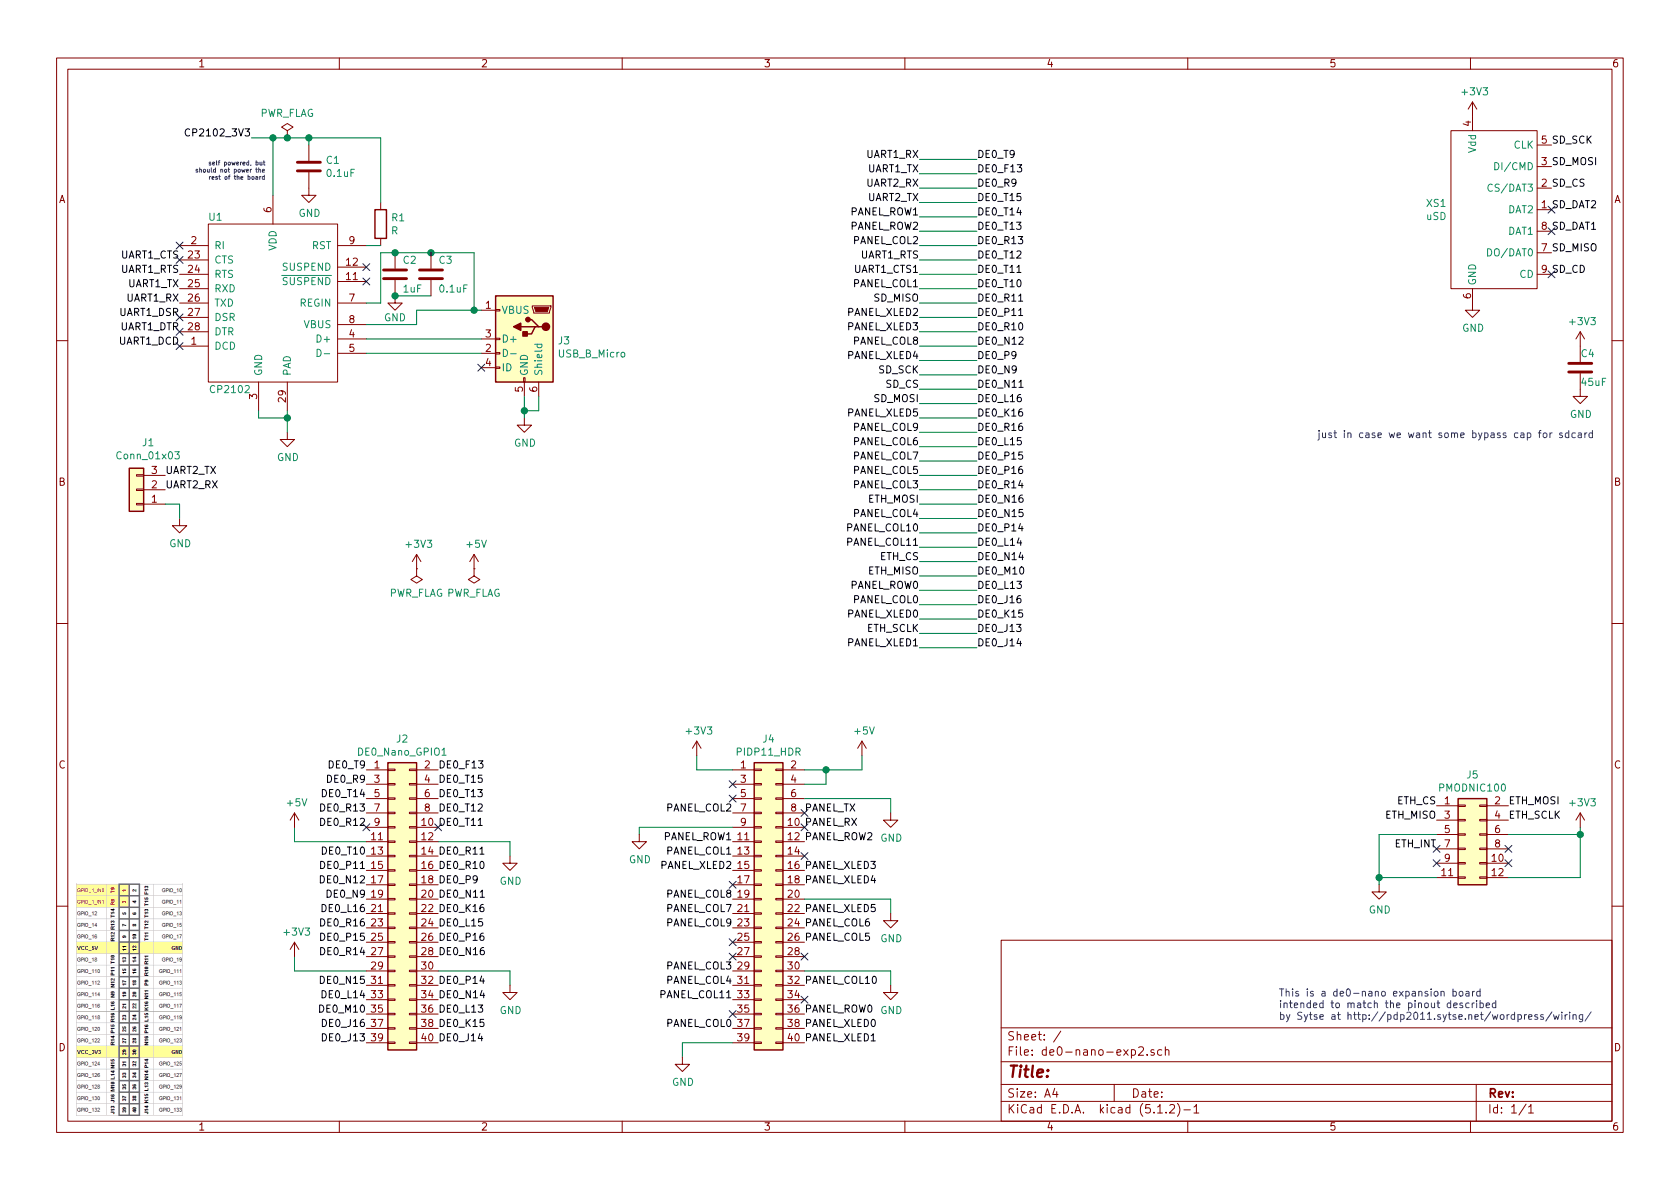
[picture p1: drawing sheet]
EESchema Schematic File Version 4
LIBS:de0-nano-exp2-cache
EELAYER 29 0
EELAYER END
$Descr A4 11693 8268
encoding utf-8
Sheet 1 1
Title ""
Date ""
Rev ""
Comp ""
Comment1 ""
Comment2 ""
Comment3 ""
Comment4 ""
$EndDescr
Text Notes 8900 7100 0    50   ~ 0
This is a de0-nano expansion board\nintended to match the pinout described\nby Sytse at http://pdp2011.sytse.net/wordpress/wiring/
Text Label 2550 5350 2    50   ~ 0
DE0_T9
Text Label 2550 5450 2    50   ~ 0
DE0_R9
Text Label 2550 5550 2    50   ~ 0
DE0_T14
Text Label 2550 5650 2    50   ~ 0
DE0_R13
Text Label 2550 5750 2    50   ~ 0
DE0_R12
Wire Wire Line
	2550 5850 2050 5850
Wire Wire Line
	2050 5850 2050 5750
$Comp
L power:+5V #PWR04
U 1 1
P 2050 5750
F 0 "#PWR04" H 2050 5600 50  0001 C CNN
F 1 "+5V" H 2065 5923 50  0000 C CNN
F 2 "" H 2050 5750 50  0001 C CNN
F 3 "" H 2050 5750 50  0001 C CNN
	1    2050 5750
	1    0    0    -1  
$EndComp
Text Label 2550 5950 2    50   ~ 0
DE0_T10
Text Label 2550 6050 2    50   ~ 0
DE0_P11
Text Label 2550 6150 2    50   ~ 0
DE0_N12
Text Label 2550 6250 2    50   ~ 0
DE0_N9
Text Label 2550 6350 2    50   ~ 0
DE0_L16
Text Label 2550 6450 2    50   ~ 0
DE0_R16
Text Label 2550 6550 2    50   ~ 0
DE0_P15
Text Label 2550 6650 2    50   ~ 0
DE0_R14
Wire Wire Line
	2550 6750 2050 6750
Wire Wire Line
	2050 6750 2050 6650
$Comp
L power:+3V3 #PWR05
U 1 1
P 2050 6650
F 0 "#PWR05" H 2050 6500 50  0001 C CNN
F 1 "+3V3" H 2065 6823 50  0000 C CNN
F 2 "" H 2050 6650 50  0001 C CNN
F 3 "" H 2050 6650 50  0001 C CNN
	1    2050 6650
	1    0    0    -1  
$EndComp
Text Label 2550 6850 2    50   ~ 0
DE0_N15
Text Label 2550 6950 2    50   ~ 0
DE0_L14
Text Label 2550 7050 2    50   ~ 0
DE0_M10
Text Label 2550 7150 2    50   ~ 0
DE0_J16
Text Label 2550 7250 2    50   ~ 0
DE0_J13
Text Label 3050 5350 0    50   ~ 0
DE0_F13
Text Label 3050 5450 0    50   ~ 0
DE0_T15
Text Label 3050 5550 0    50   ~ 0
DE0_T13
Text Label 3050 5650 0    50   ~ 0
DE0_T12
Text Label 3050 5750 0    50   ~ 0
DE0_T11
Wire Wire Line
	3050 5850 3550 5850
Wire Wire Line
	3550 5850 3550 5950
$Comp
L power:GND #PWR08
U 1 1
P 3550 5950
F 0 "#PWR08" H 3550 5700 50  0001 C CNN
F 1 "GND" H 3555 5777 50  0000 C CNN
F 2 "" H 3550 5950 50  0001 C CNN
F 3 "" H 3550 5950 50  0001 C CNN
	1    3550 5950
	1    0    0    -1  
$EndComp
Text Label 3050 5950 0    50   ~ 0
DE0_R11
Text Label 3050 6050 0    50   ~ 0
DE0_R10
Text Label 3050 6150 0    50   ~ 0
DE0_P9
Text Label 3050 6250 0    50   ~ 0
DE0_N11
Text Label 3050 6350 0    50   ~ 0
DE0_K16
Text Label 3050 6450 0    50   ~ 0
DE0_L15
Text Label 3050 6550 0    50   ~ 0
DE0_P16
Text Label 3050 6650 0    50   ~ 0
DE0_N16
Wire Wire Line
	3050 6750 3550 6750
Wire Wire Line
	3550 6750 3550 6850
$Comp
L power:GND #PWR09
U 1 1
P 3550 6850
F 0 "#PWR09" H 3550 6600 50  0001 C CNN
F 1 "GND" H 3555 6677 50  0000 C CNN
F 2 "" H 3550 6850 50  0001 C CNN
F 3 "" H 3550 6850 50  0001 C CNN
	1    3550 6850
	1    0    0    -1  
$EndComp
Text Label 3050 6850 0    50   ~ 0
DE0_P14
Text Label 3050 6950 0    50   ~ 0
DE0_N14
Text Label 3050 7050 0    50   ~ 0
DE0_L13
Text Label 3050 7150 0    50   ~ 0
DE0_K15
Text Label 3050 7250 0    50   ~ 0
DE0_J14
$Comp
L de0-nano-exp2-rescue:Conn_02x20_Odd_Even-conn J4
U 1 1
P 5300 6250
F 0 "J4" H 5350 7367 50  0000 C CNN
F 1 "PIDP11_HDR" H 5350 7276 50  0000 C CNN
F 2 "Pin_Headers:Pin_Header_Straight_2x20_Pitch2.54mm" H 5300 6250 50  0001 C CNN
F 3 "~" H 5300 6250 50  0001 C CNN
	1    5300 6250
	1    0    0    -1  
$EndComp
Wire Wire Line
	5100 5350 4850 5350
Wire Wire Line
	4850 5350 4850 5250
$Comp
L power:+3V3 #PWR013
U 1 1
P 4850 5250
F 0 "#PWR013" H 4850 5100 50  0001 C CNN
F 1 "+3V3" H 4865 5423 50  0000 C CNN
F 2 "" H 4850 5250 50  0001 C CNN
F 3 "" H 4850 5250 50  0001 C CNN
	1    4850 5250
	1    0    0    -1  
$EndComp
NoConn ~ 5100 5450
NoConn ~ 5100 5550
Text Label 5100 5650 2    50   ~ 0
PANEL_COL2
Wire Wire Line
	5100 5750 4450 5750
Wire Wire Line
	4450 5750 4450 5800
$Comp
L power:GND #PWR011
U 1 1
P 4450 5800
F 0 "#PWR011" H 4450 5550 50  0001 C CNN
F 1 "GND" H 4455 5627 50  0000 C CNN
F 2 "" H 4450 5800 50  0001 C CNN
F 3 "" H 4450 5800 50  0001 C CNN
	1    4450 5800
	1    0    0    -1  
$EndComp
Text Label 5100 5850 2    50   ~ 0
PANEL_ROW1
Text Label 5100 5950 2    50   ~ 0
PANEL_COL1
Text Label 5100 6050 2    50   ~ 0
PANEL_XLED2
NoConn ~ 5100 6150
Text Label 5100 6250 2    50   ~ 0
PANEL_COL8
Text Label 5100 6350 2    50   ~ 0
PANEL_COL7
Text Label 5100 6450 2    50   ~ 0
PANEL_COL9
NoConn ~ 5100 6550
NoConn ~ 5100 6650
Text Label 5100 6750 2    50   ~ 0
PANEL_COL3
Text Label 5100 6850 2    50   ~ 0
PANEL_COL4
Text Label 5100 6950 2    50   ~ 0
PANEL_COL11
NoConn ~ 5100 7050
Text Label 5100 7150 2    50   ~ 0
PANEL_COL0
Wire Wire Line
	5100 7250 4750 7250
Wire Wire Line
	4750 7250 4750 7350
$Comp
L power:GND #PWR012
U 1 1
P 4750 7350
F 0 "#PWR012" H 4750 7100 50  0001 C CNN
F 1 "GND" H 4755 7177 50  0000 C CNN
F 2 "" H 4750 7350 50  0001 C CNN
F 3 "" H 4750 7350 50  0001 C CNN
	1    4750 7350
	1    0    0    -1  
$EndComp
Wire Wire Line
	5600 5350 5750 5350
Wire Wire Line
	6000 5350 6000 5250
$Comp
L power:+5V #PWR014
U 1 1
P 6000 5250
F 0 "#PWR014" H 6000 5100 50  0001 C CNN
F 1 "+5V" H 6015 5423 50  0000 C CNN
F 2 "" H 6000 5250 50  0001 C CNN
F 3 "" H 6000 5250 50  0001 C CNN
	1    6000 5250
	1    0    0    -1  
$EndComp
Wire Wire Line
	5600 5450 5750 5450
Wire Wire Line
	5750 5450 5750 5350
Connection ~ 5750 5350
Wire Wire Line
	5750 5350 6000 5350
Wire Wire Line
	5600 5550 6200 5550
Wire Wire Line
	6200 5550 6200 5650
$Comp
L power:GND #PWR015
U 1 1
P 6200 5650
F 0 "#PWR015" H 6200 5400 50  0001 C CNN
F 1 "GND" H 6205 5477 50  0000 C CNN
F 2 "" H 6200 5650 50  0001 C CNN
F 3 "" H 6200 5650 50  0001 C CNN
	1    6200 5650
	1    0    0    -1  
$EndComp
Text Label 5600 5650 0    50   ~ 0
PANEL_TX
Text Label 5600 5750 0    50   ~ 0
PANEL_RX
Text Label 5600 5850 0    50   ~ 0
PANEL_ROW2
NoConn ~ 5600 5950
Text Label 5600 6050 0    50   ~ 0
PANEL_XLED3
Text Label 5600 6150 0    50   ~ 0
PANEL_XLED4
Wire Wire Line
	5600 6250 6200 6250
Wire Wire Line
	6200 6250 6200 6350
$Comp
L power:GND #PWR016
U 1 1
P 6200 6350
F 0 "#PWR016" H 6200 6100 50  0001 C CNN
F 1 "GND" H 6205 6177 50  0000 C CNN
F 2 "" H 6200 6350 50  0001 C CNN
F 3 "" H 6200 6350 50  0001 C CNN
	1    6200 6350
	1    0    0    -1  
$EndComp
Text Label 5600 6350 0    50   ~ 0
PANEL_XLED5
Text Label 5600 6450 0    50   ~ 0
PANEL_COL6
Text Label 5600 6550 0    50   ~ 0
PANEL_COL5
NoConn ~ 5600 6650
Wire Wire Line
	5600 6750 6200 6750
Wire Wire Line
	6200 6750 6200 6850
$Comp
L power:GND #PWR017
U 1 1
P 6200 6850
F 0 "#PWR017" H 6200 6600 50  0001 C CNN
F 1 "GND" H 6205 6677 50  0000 C CNN
F 2 "" H 6200 6850 50  0001 C CNN
F 3 "" H 6200 6850 50  0001 C CNN
	1    6200 6850
	1    0    0    -1  
$EndComp
Text Label 5600 6850 0    50   ~ 0
PANEL_COL10
NoConn ~ 5600 6950
Text Label 5600 7050 0    50   ~ 0
PANEL_ROW0
Text Label 5600 7150 0    50   ~ 0
PANEL_XLED0
Text Label 5600 7250 0    50   ~ 0
PANEL_XLED1
$Comp
L de0-nano-exp2-rescue:Conn_02x20_Odd_Even-conn J2
U 1 1
P 2750 6250
F 0 "J2" H 2800 7367 50  0000 C CNN
F 1 "DE0_Nano_GPIO1" H 2800 7276 50  0000 C CNN
F 2 "Connectors_IDC:IDC-Header_2x20_Pitch2.54mm_Straight" H 2750 6250 50  0001 C CNN
F 3 "~" H 2750 6250 50  0001 C CNN
	1    2750 6250
	1    0    0    -1  
$EndComp
$Comp
L CP2102:CP2102 U1
U 1 1
P 1900 2100
F 0 "U1" H 1500 2700 50  0000 C CNN
F 1 "CP2102" H 1600 1500 50  0000 C CNN
F 2 "qfn-28-longpads:QFN-28-1EP_5x5mm_Pitch0.5mm" H 1900 2100 50  0001 C CNN
F 3 "" H 1900 2100 50  0001 C CNN
	1    1900 2100
	1    0    0    -1  
$EndComp
NoConn ~ 1250 1700
Text Label 1250 1800 2    50   ~ 0
UART1_CTS
Text Label 1250 1900 2    50   ~ 0
UART1_RTS
Text Label 1250 2000 2    50   ~ 0
UART1_TX
Text Label 1250 2100 2    50   ~ 0
UART1_RX
Text Label 1250 2200 2    50   ~ 0
UART1_DSR
Text Label 1250 2300 2    50   ~ 0
UART1_DTR
Text Label 1250 2400 2    50   ~ 0
UART1_DCD
NoConn ~ 2550 1850
NoConn ~ 2550 1950
$Comp
L power:GND #PWR03
U 1 1
P 2000 3000
F 0 "#PWR03" H 2000 2750 50  0001 C CNN
F 1 "GND" H 2005 2827 50  0000 C CNN
F 2 "" H 2000 3000 50  0001 C CNN
F 3 "" H 2000 3000 50  0001 C CNN
	1    2000 3000
	1    0    0    -1  
$EndComp
Wire Wire Line
	2000 2900 2000 3000
Wire Wire Line
	2000 2850 2000 2900
Connection ~ 2000 2900
Wire Wire Line
	1800 2850 1800 2900
Wire Wire Line
	1800 2900 2000 2900
Wire Wire Line
	1900 1350 1900 950 
$Comp
L de0-nano-exp2-rescue:C-device C1
U 1 1
P 2150 1150
F 0 "C1" H 2265 1196 50  0000 L CNN
F 1 "0.1uF" H 2265 1105 50  0000 L CNN
F 2 "Capacitors_SMD:C_0805_HandSoldering" H 2188 1000 50  0001 C CNN
F 3 "~" H 2150 1150 50  0001 C CNN
	1    2150 1150
	1    0    0    -1  
$EndComp
Wire Wire Line
	1900 950  2000 950 
Wire Wire Line
	2150 950  2150 1000
$Comp
L power:GND #PWR06
U 1 1
P 2150 1300
F 0 "#PWR06" H 2150 1050 50  0001 C CNN
F 1 "GND" H 2155 1127 50  0000 C CNN
F 2 "" H 2150 1300 50  0001 C CNN
F 3 "" H 2150 1300 50  0001 C CNN
	1    2150 1300
	1    0    0    -1  
$EndComp
$Comp
L Connector:USB_B_Micro J3
U 1 1
P 3650 2350
F 0 "J3" H 3420 2339 50  0000 R CNN
F 1 "USB_B_Micro" H 3420 2248 50  0000 R CNN
F 2 "Connectors:USB_Mini-B" H 3800 2300 50  0001 C CNN
F 3 "~" H 3800 2300 50  0001 C CNN
	1    3650 2350
	-1   0    0    -1  
$EndComp
Wire Wire Line
	3350 2450 2550 2450
Wire Wire Line
	2550 2350 3350 2350
Wire Wire Line
	3350 2150 3300 2150
Wire Wire Line
	2900 2150 2900 2250
Wire Wire Line
	2900 2250 2550 2250
Wire Wire Line
	2550 2100 2650 2100
Wire Wire Line
	2650 2100 2650 1750
Wire Wire Line
	2650 1750 2750 1750
$Comp
L de0-nano-exp2-rescue:C-device C2
U 1 1
P 2750 1900
F 0 "C2" H 2800 2000 50  0000 L CNN
F 1 "1uF" H 2800 1800 50  0000 L CNN
F 2 "Capacitors_SMD:C_0805_HandSoldering" H 2788 1750 50  0001 C CNN
F 3 "~" H 2750 1900 50  0001 C CNN
	1    2750 1900
	1    0    0    -1  
$EndComp
Wire Wire Line
	2750 1750 3000 1750
Connection ~ 2750 1750
$Comp
L power:GND #PWR07
U 1 1
P 2750 2050
F 0 "#PWR07" H 2750 1800 50  0001 C CNN
F 1 "GND" H 2750 1900 50  0000 C CNN
F 2 "" H 2750 2050 50  0001 C CNN
F 3 "" H 2750 2050 50  0001 C CNN
	1    2750 2050
	1    0    0    -1  
$EndComp
Wire Wire Line
	3000 2050 2750 2050
Connection ~ 2750 2050
Wire Wire Line
	3000 1750 3300 1750
Wire Wire Line
	3300 1750 3300 2150
Connection ~ 3000 1750
Connection ~ 3300 2150
Wire Wire Line
	3300 2150 2900 2150
$Comp
L de0-nano-exp2-rescue:C-device C3
U 1 1
P 3000 1900
F 0 "C3" H 3050 2000 50  0000 L CNN
F 1 "0.1uF" H 3050 1800 50  0000 L CNN
F 2 "Capacitors_SMD:C_0805_HandSoldering" H 3038 1750 50  0001 C CNN
F 3 "~" H 3000 1900 50  0001 C CNN
	1    3000 1900
	1    0    0    -1  
$EndComp
Wire Wire Line
	3650 2750 3650 2850
$Comp
L power:GND #PWR010
U 1 1
P 3650 2900
F 0 "#PWR010" H 3650 2650 50  0001 C CNN
F 1 "GND" H 3655 2727 50  0000 C CNN
F 2 "" H 3650 2900 50  0001 C CNN
F 3 "" H 3650 2900 50  0001 C CNN
	1    3650 2900
	1    0    0    -1  
$EndComp
Wire Wire Line
	3650 2850 3750 2850
Wire Wire Line
	3750 2850 3750 2750
Connection ~ 3650 2850
Wire Wire Line
	3650 2850 3650 2900
$Comp
L de0-nano-exp2-rescue:Conn_01x03-conn J1
U 1 1
P 950 3400
F 0 "J1" H 868 3075 50  0000 C CNN
F 1 "Conn_01x03" H 868 3166 50  0000 C CNN
F 2 "Pin_Headers:Pin_Header_Straight_1x03_Pitch2.54mm" H 950 3400 50  0001 C CNN
F 3 "~" H 950 3400 50  0001 C CNN
	1    950  3400
	-1   0    0    1   
$EndComp
Text Label 1150 3400 0    50   ~ 0
UART2_RX
Text Label 1150 3300 0    50   ~ 0
UART2_TX
$Comp
L power:GND #PWR01
U 1 1
P 1250 3600
F 0 "#PWR01" H 1250 3350 50  0001 C CNN
F 1 "GND" H 1255 3427 50  0000 C CNN
F 2 "" H 1250 3600 50  0001 C CNN
F 3 "" H 1250 3600 50  0001 C CNN
	1    1250 3600
	1    0    0    -1  
$EndComp
Wire Wire Line
	1150 3500 1250 3500
Wire Wire Line
	1250 3500 1250 3600
$Comp
L uSD_push-push_ebay:SD_ebay-uSD-push_push_SMD XS1
U 1 1
P 10400 1450
F 0 "XS1" H 10073 1496 50  0000 R CNN
F 1 "uSD" H 10073 1405 50  0000 R CNN
F 2 "microsd:Conn_uSDcard" H 10400 1450 10  0001 C CNN
F 3 "" H 10400 1450 10  0001 C CNN
F 4 "_" H 10400 1450 10  0001 C CNN "Manf#"
F 5 "ebay" H 10400 1450 10  0001 C CNN "Manf"
	1    10400 1450
	1    0    0    -1  
$EndComp
Text Label 10800 1000 0    50   ~ 0
SD_SCK
Text Label 10800 1150 0    50   ~ 0
SD_MOSI
Text Label 10800 1300 0    50   ~ 0
SD_CS
Text Label 10800 1450 0    50   ~ 0
SD_DAT2
Text Label 10800 1600 0    50   ~ 0
SD_DAT1
Text Label 10800 1750 0    50   ~ 0
SD_MISO
Text Label 10800 1900 0    50   ~ 0
SD_CD
$Comp
L power:GND #PWR020
U 1 1
P 10250 2100
F 0 "#PWR020" H 10250 1850 50  0001 C CNN
F 1 "GND" H 10255 1927 50  0000 C CNN
F 2 "" H 10250 2100 50  0001 C CNN
F 3 "" H 10250 2100 50  0001 C CNN
	1    10250 2100
	1    0    0    -1  
$EndComp
$Comp
L power:+3V3 #PWR019
U 1 1
P 10250 800
F 0 "#PWR019" H 10250 650 50  0001 C CNN
F 1 "+3V3" H 10265 973 50  0000 C CNN
F 2 "" H 10250 800 50  0001 C CNN
F 3 "" H 10250 800 50  0001 C CNN
	1    10250 800 
	1    0    0    -1  
$EndComp
$Comp
L de0-nano-exp2-rescue:C-device C4
U 1 1
P 11000 2550
F 0 "C4" H 11000 2650 50  0000 L CNN
F 1 "45uF" H 11000 2450 50  0000 L CNN
F 2 "Capacitors_SMD:C_0805_HandSoldering" H 11038 2400 50  0001 C CNN
F 3 "~" H 11000 2550 50  0001 C CNN
	1    11000 2550
	1    0    0    -1  
$EndComp
Text Notes 11100 3050 2    50   ~ 0
just in case we want some bypass cap for sdcard
$Comp
L power:+3V3 #PWR021
U 1 1
P 11000 2400
F 0 "#PWR021" H 11000 2250 50  0001 C CNN
F 1 "+3V3" H 11015 2573 50  0000 C CNN
F 2 "" H 11000 2400 50  0001 C CNN
F 3 "" H 11000 2400 50  0001 C CNN
	1    11000 2400
	1    0    0    -1  
$EndComp
$Comp
L power:GND #PWR022
U 1 1
P 11000 2700
F 0 "#PWR022" H 11000 2450 50  0001 C CNN
F 1 "GND" H 11005 2527 50  0000 C CNN
F 2 "" H 11000 2700 50  0001 C CNN
F 3 "" H 11000 2700 50  0001 C CNN
	1    11000 2700
	1    0    0    -1  
$EndComp
$Comp
L de0-nano-exp2-rescue:Conn_02x06_Odd_Even-conn J5
U 1 1
P 10200 5800
F 0 "J5" H 10250 6217 50  0000 C CNN
F 1 "PMODNIC100" H 10250 6126 50  0000 C CNN
F 2 "Pin_Headers:Pin_Header_Angled_2x06_Pitch2.54mm" H 10200 5800 50  0001 C CNN
F 3 "~" H 10200 5800 50  0001 C CNN
	1    10200 5800
	1    0    0    -1  
$EndComp
Text Label 10000 5600 2    50   ~ 0
ETH_CS
Text Label 10500 5600 0    50   ~ 0
ETH_MOSI
Text Label 10000 5700 2    50   ~ 0
ETH_MISO
Text Label 10500 5700 0    50   ~ 0
ETH_SCLK
Wire Wire Line
	10000 5800 9600 5800
Wire Wire Line
	9600 5800 9600 6100
$Comp
L power:GND #PWR018
U 1 1
P 9600 6150
F 0 "#PWR018" H 9600 5900 50  0001 C CNN
F 1 "GND" H 9605 5977 50  0000 C CNN
F 2 "" H 9600 6150 50  0001 C CNN
F 3 "" H 9600 6150 50  0001 C CNN
	1    9600 6150
	1    0    0    -1  
$EndComp
Wire Wire Line
	10500 5800 11000 5800
Wire Wire Line
	11000 5800 11000 5750
$Comp
L power:+3V3 #PWR023
U 1 1
P 11000 5750
F 0 "#PWR023" H 11000 5600 50  0001 C CNN
F 1 "+3V3" H 11015 5923 50  0000 C CNN
F 2 "" H 11000 5750 50  0001 C CNN
F 3 "" H 11000 5750 50  0001 C CNN
	1    11000 5750
	1    0    0    -1  
$EndComp
Text Label 10000 5900 2    50   ~ 0
ETH_INT
NoConn ~ 10500 5900
NoConn ~ 10000 6000
NoConn ~ 10500 6000
Wire Wire Line
	10000 6100 9600 6100
Connection ~ 9600 6100
Wire Wire Line
	9600 6100 9600 6150
Wire Wire Line
	10500 6100 11000 6100
Wire Wire Line
	11000 6100 11000 5800
Connection ~ 11000 5800
Text Label 6400 1100 2    50   ~ 0
UART1_RX
Wire Wire Line
	6400 1100 6800 1100
Text Label 6800 1100 0    50   ~ 0
DE0_T9
Text Label 6400 1200 2    50   ~ 0
UART1_TX
Wire Wire Line
	6400 1200 6800 1200
Text Label 6800 1200 0    50   ~ 0
DE0_F13
Text Label 6400 1300 2    50   ~ 0
UART2_RX
Wire Wire Line
	6400 1300 6800 1300
Text Label 6800 1300 0    50   ~ 0
DE0_R9
Text Label 6400 1400 2    50   ~ 0
UART2_TX
Wire Wire Line
	6400 1400 6800 1400
Text Label 6800 1400 0    50   ~ 0
DE0_T15
Text Label 6400 1500 2    50   ~ 0
PANEL_ROW1
Wire Wire Line
	6400 1500 6800 1500
Text Label 6800 1500 0    50   ~ 0
DE0_T14
Text Label 6400 1600 2    50   ~ 0
PANEL_ROW2
Wire Wire Line
	6400 1600 6800 1600
Text Label 6800 1600 0    50   ~ 0
DE0_T13
Text Label 6400 1700 2    50   ~ 0
PANEL_COL2
Wire Wire Line
	6400 1700 6800 1700
Text Label 6800 1700 0    50   ~ 0
DE0_R13
Text Label 6400 1800 2    50   ~ 0
UART1_RTS
Wire Wire Line
	6400 1800 6800 1800
Text Label 6800 1800 0    50   ~ 0
DE0_T12
Text Label 6400 1900 2    50   ~ 0
UART1_CTS1
Wire Wire Line
	6400 1900 6800 1900
Text Label 6800 1900 0    50   ~ 0
DE0_T11
Text Label 6400 2000 2    50   ~ 0
PANEL_COL1
Wire Wire Line
	6400 2000 6800 2000
Text Label 6800 2000 0    50   ~ 0
DE0_T10
Text Label 6400 2100 2    50   ~ 0
SD_MISO
Wire Wire Line
	6400 2100 6800 2100
Text Label 6800 2100 0    50   ~ 0
DE0_R11
Text Label 6400 2200 2    50   ~ 0
PANEL_XLED2
Wire Wire Line
	6400 2200 6800 2200
Text Label 6800 2200 0    50   ~ 0
DE0_P11
Text Label 6400 2300 2    50   ~ 0
PANEL_XLED3
Wire Wire Line
	6400 2300 6800 2300
Text Label 6800 2300 0    50   ~ 0
DE0_R10
Text Label 6400 2400 2    50   ~ 0
PANEL_COL8
Wire Wire Line
	6400 2400 6800 2400
Text Label 6800 2400 0    50   ~ 0
DE0_N12
Text Label 6400 2500 2    50   ~ 0
PANEL_XLED4
Wire Wire Line
	6400 2500 6800 2500
Text Label 6800 2500 0    50   ~ 0
DE0_P9
Text Label 6400 2600 2    50   ~ 0
SD_SCK
Wire Wire Line
	6400 2600 6800 2600
Text Label 6800 2600 0    50   ~ 0
DE0_N9
Text Label 6400 2700 2    50   ~ 0
SD_CS
Wire Wire Line
	6400 2700 6800 2700
Text Label 6800 2700 0    50   ~ 0
DE0_N11
Text Label 6400 2800 2    50   ~ 0
SD_MOSI
Wire Wire Line
	6400 2800 6800 2800
Text Label 6800 2800 0    50   ~ 0
DE0_L16
Text Label 6400 2900 2    50   ~ 0
PANEL_XLED5
Wire Wire Line
	6400 2900 6800 2900
Text Label 6800 2900 0    50   ~ 0
DE0_K16
Text Label 6400 3000 2    50   ~ 0
PANEL_COL9
Wire Wire Line
	6400 3000 6800 3000
Text Label 6800 3000 0    50   ~ 0
DE0_R16
Text Label 6400 3100 2    50   ~ 0
PANEL_COL6
Wire Wire Line
	6400 3100 6800 3100
Text Label 6800 3100 0    50   ~ 0
DE0_L15
Text Label 6400 3200 2    50   ~ 0
PANEL_COL7
Wire Wire Line
	6400 3200 6800 3200
Text Label 6800 3200 0    50   ~ 0
DE0_P15
Text Label 6400 3300 2    50   ~ 0
PANEL_COL5
Wire Wire Line
	6400 3300 6800 3300
Text Label 6800 3300 0    50   ~ 0
DE0_P16
Text Label 6400 3400 2    50   ~ 0
PANEL_COL3
Wire Wire Line
	6400 3400 6800 3400
Text Label 6800 3400 0    50   ~ 0
DE0_R14
Text Label 6400 3500 2    50   ~ 0
ETH_MOSI
Wire Wire Line
	6400 3500 6800 3500
Text Label 6800 3500 0    50   ~ 0
DE0_N16
Text Label 6400 3600 2    50   ~ 0
PANEL_COL4
Wire Wire Line
	6400 3600 6800 3600
Text Label 6800 3600 0    50   ~ 0
DE0_N15
Text Label 6400 3700 2    50   ~ 0
PANEL_COL10
Wire Wire Line
	6400 3700 6800 3700
Text Label 6800 3700 0    50   ~ 0
DE0_P14
Text Label 6400 3800 2    50   ~ 0
PANEL_COL11
Wire Wire Line
	6400 3800 6800 3800
Text Label 6800 3800 0    50   ~ 0
DE0_L14
Text Label 6400 3900 2    50   ~ 0
ETH_CS
Wire Wire Line
	6400 3900 6800 3900
Text Label 6800 3900 0    50   ~ 0
DE0_N14
Text Label 6400 4000 2    50   ~ 0
ETH_MISO
Wire Wire Line
	6400 4000 6800 4000
Text Label 6800 4000 0    50   ~ 0
DE0_M10
Text Label 6400 4100 2    50   ~ 0
PANEL_ROW0
Wire Wire Line
	6400 4100 6800 4100
Text Label 6800 4100 0    50   ~ 0
DE0_L13
Text Label 6400 4200 2    50   ~ 0
PANEL_COL0
Wire Wire Line
	6400 4200 6800 4200
Text Label 6800 4200 0    50   ~ 0
DE0_J16
Text Label 6400 4300 2    50   ~ 0
PANEL_XLED0
Wire Wire Line
	6400 4300 6800 4300
Text Label 6800 4300 0    50   ~ 0
DE0_K15
Text Label 6400 4400 2    50   ~ 0
ETH_SCLK
Wire Wire Line
	6400 4400 6800 4400
Text Label 6800 4400 0    50   ~ 0
DE0_J13
Text Label 6400 4500 2    50   ~ 0
PANEL_XLED1
Wire Wire Line
	6400 4500 6800 4500
Text Label 6800 4500 0    50   ~ 0
DE0_J14
$Comp
L power:PWR_FLAG #FLG0101
U 1 1
P 2900 3950
F 0 "#FLG0101" H 2900 4025 50  0001 C CNN
F 1 "PWR_FLAG" H 2900 4123 50  0000 C CNN
F 2 "" H 2900 3950 50  0001 C CNN
F 3 "~" H 2900 3950 50  0001 C CNN
	1    2900 3950
	-1   0    0    1   
$EndComp
$Comp
L power:+3V3 #PWR0101
U 1 1
P 2900 3950
F 0 "#PWR0101" H 2900 3800 50  0001 C CNN
F 1 "+3V3" H 2915 4123 50  0000 C CNN
F 2 "" H 2900 3950 50  0001 C CNN
F 3 "" H 2900 3950 50  0001 C CNN
	1    2900 3950
	1    0    0    -1  
$EndComp
NoConn ~ 10800 1900
NoConn ~ 10800 1600
NoConn ~ 10800 1450
NoConn ~ 10000 5900
NoConn ~ 3350 2550
NoConn ~ 3050 5750
NoConn ~ 2550 5750
NoConn ~ 5600 5650
NoConn ~ 5600 5750
$Comp
L power:+5V #PWR0102
U 1 1
P 3300 3950
F 0 "#PWR0102" H 3300 3800 50  0001 C CNN
F 1 "+5V" H 3315 4123 50  0000 C CNN
F 2 "" H 3300 3950 50  0001 C CNN
F 3 "" H 3300 3950 50  0001 C CNN
	1    3300 3950
	1    0    0    -1  
$EndComp
$Comp
L power:PWR_FLAG #FLG0102
U 1 1
P 3300 3950
F 0 "#FLG0102" H 3300 4025 50  0001 C CNN
F 1 "PWR_FLAG" H 3300 4123 50  0000 C CNN
F 2 "" H 3300 3950 50  0001 C CNN
F 3 "~" H 3300 3950 50  0001 C CNN
	1    3300 3950
	-1   0    0    1   
$EndComp
$Comp
L de0-nano-exp2-rescue:R-device R1
U 1 1
P 2650 1550
F 0 "R1" H 2720 1596 50  0000 L CNN
F 1 "R" H 2720 1505 50  0000 L CNN
F 2 "Resistors_SMD:R_0805_HandSoldering" V 2580 1550 50  0001 C CNN
F 3 "~" H 2650 1550 50  0001 C CNN
	1    2650 1550
	1    0    0    -1  
$EndComp
Wire Wire Line
	2550 1700 2650 1700
NoConn ~ 1250 2200
NoConn ~ 1250 2300
NoConn ~ 1250 2400
NoConn ~ 1250 1800
Wire Wire Line
	1900 950  1750 950 
Connection ~ 1900 950 
Text Label 1750 950  2    50   ~ 0
CP2102_3V3
Wire Wire Line
	2650 1400 2650 950 
Wire Wire Line
	2650 950  2150 950 
Connection ~ 2150 950 
Text Notes 1850 1250 2    30   ~ 0
self powered, but\nshould not power the\nrest of the board
$Comp
L power:PWR_FLAG #FLG0103
U 1 1
P 2000 950
F 0 "#FLG0103" H 2000 1025 50  0001 C CNN
F 1 "PWR_FLAG" H 2000 1123 50  0000 C CNN
F 2 "" H 2000 950 50  0001 C CNN
F 3 "~" H 2000 950 50  0001 C CNN
	1    2000 950 
	1    0    0    -1  
$EndComp
Connection ~ 2000 950 
Wire Wire Line
	2000 950  2150 950 
$EndSCHEMATC
